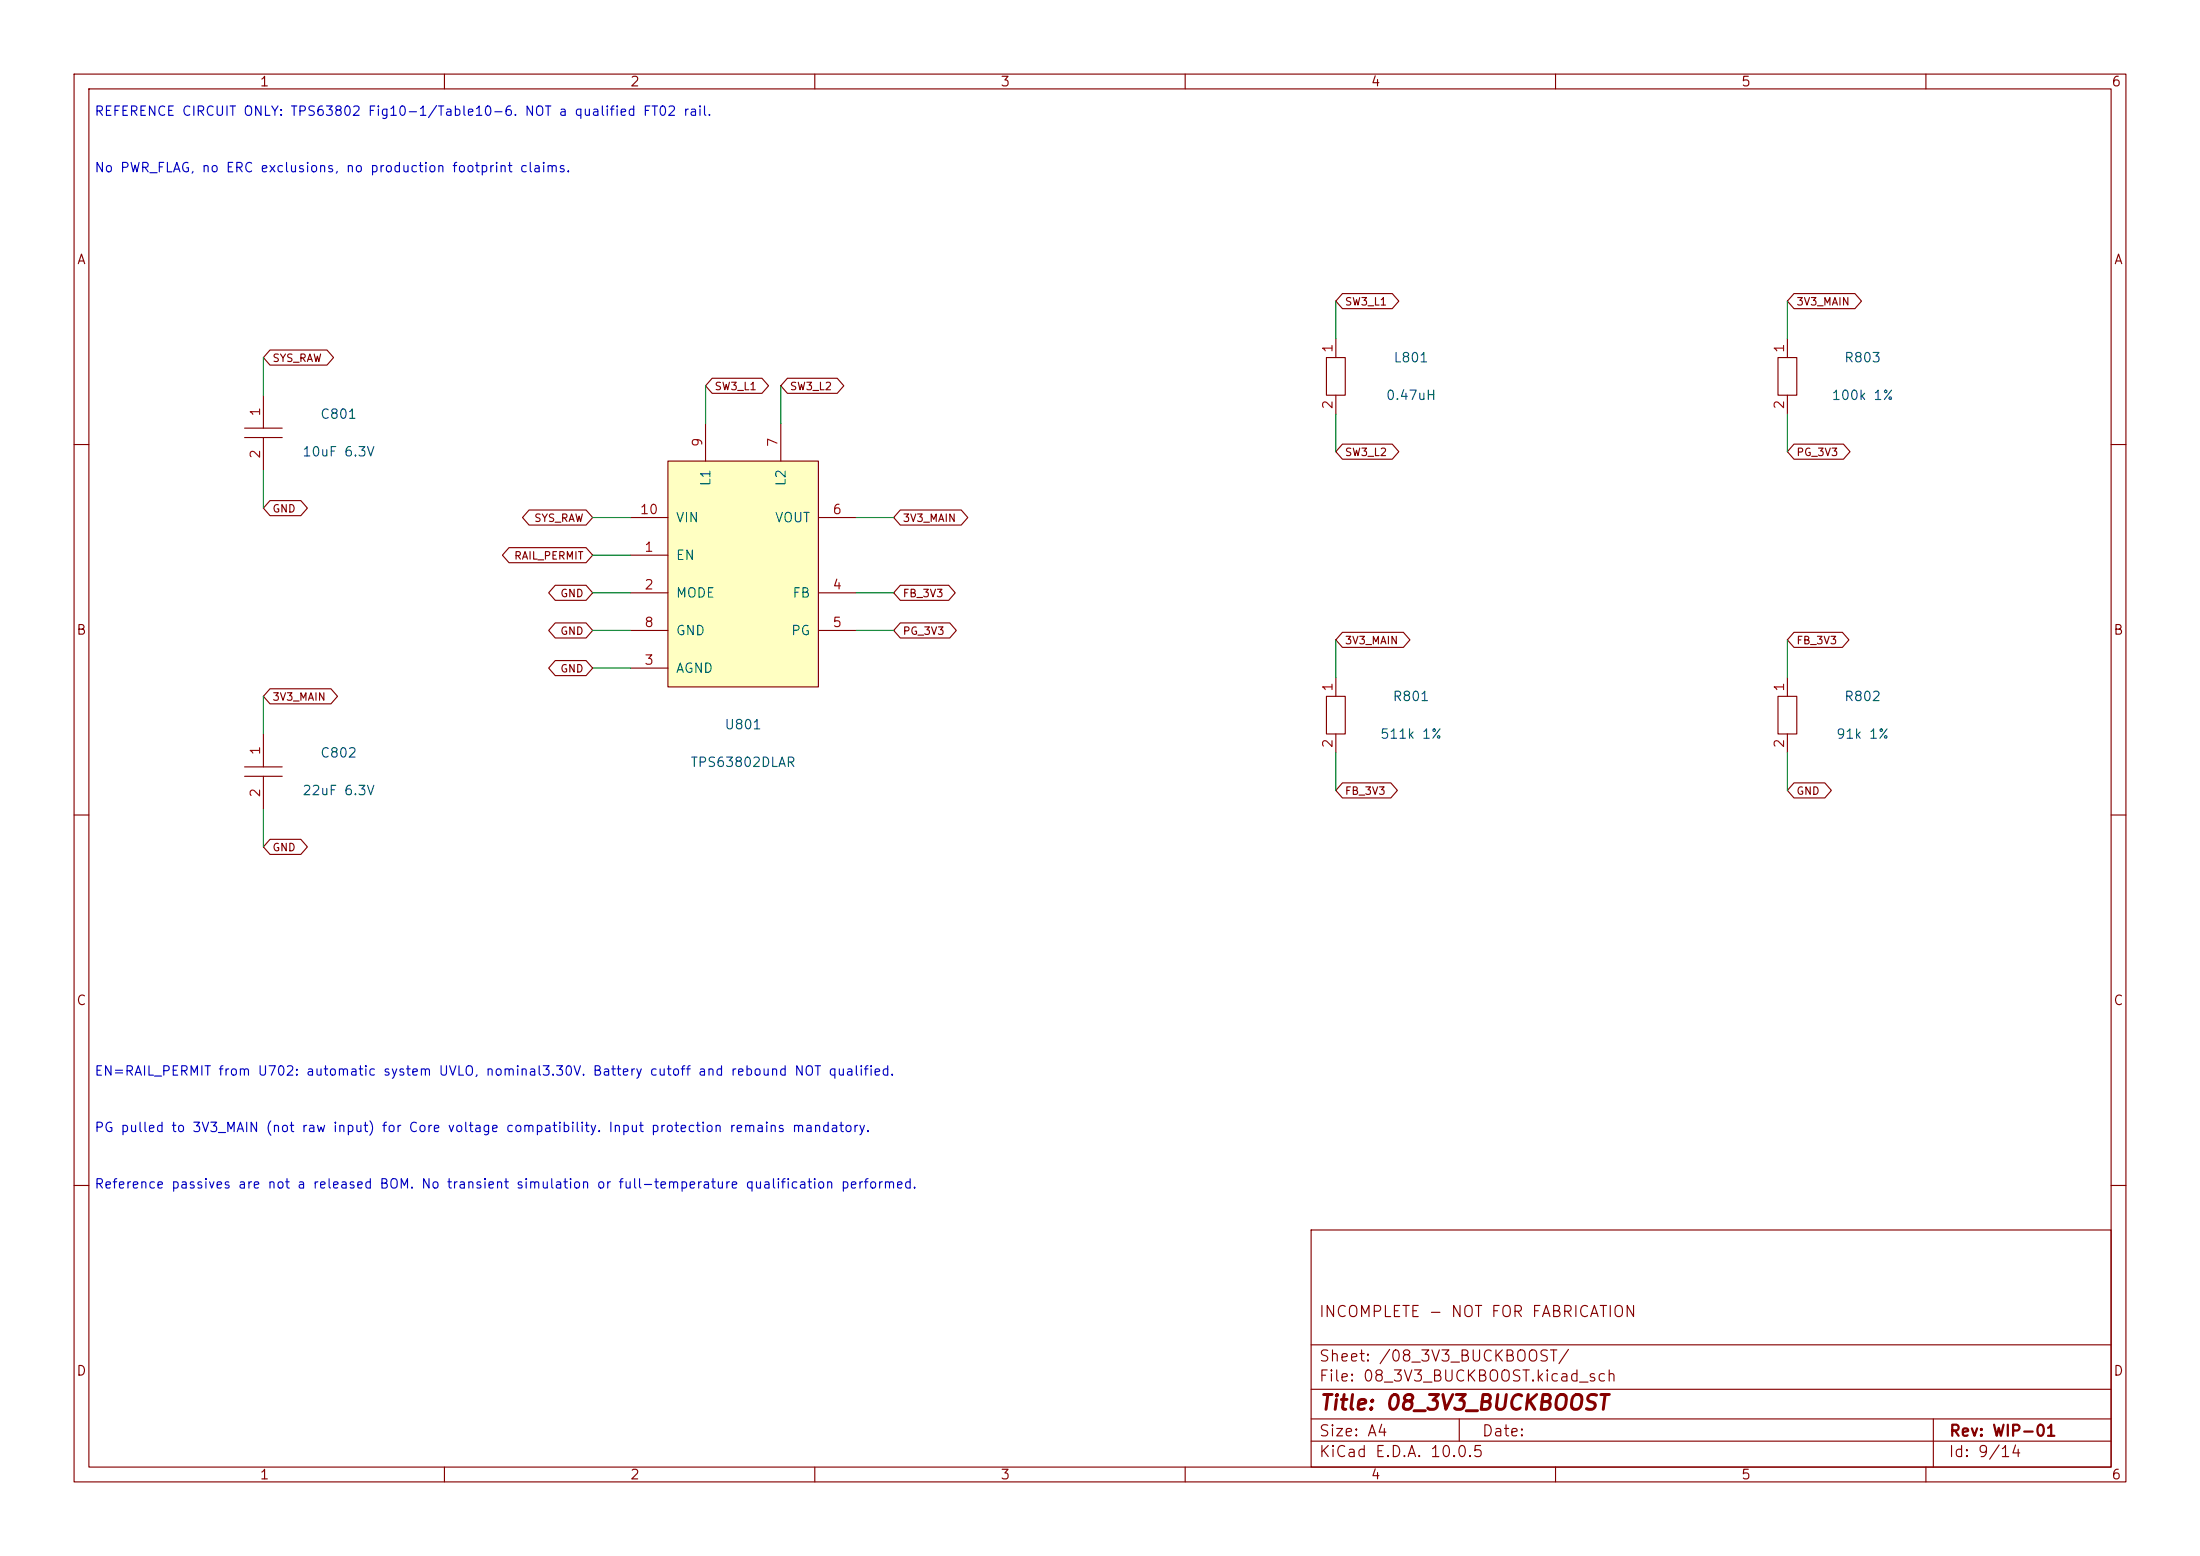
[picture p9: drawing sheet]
<svg xmlns="http://www.w3.org/2000/svg" width="297mm" height="210mm" viewBox="0 0 297 210" stroke-linecap="round" stroke-linejoin="round" font-family="sans-serif">
<g fill="none" stroke="#840000" stroke-width=".15">
<path d="M10 10h277v190h-277zM12 12h273v186h-273zM60 10v2M110 10v2M160 10v2M210 10v2M260 10v2M10 60h2M285 60h2M35.6 99.1v4.4M240 94h2.6v5.1h-2.6zM241.3 91.4v2.6"/>
<path d="M241.3 99.1v2.5M10 110h2M33 103.5h5.1M33 104.8h5.1M35.6 104.8v4.4M285 110h2M10 160h2M177 166h108v32h-108zM285 160h2M60 198v2M110 198v2M160 198v2"/>
<path d="M177 194.5h108M177 191.5h108M177 187.5h108M177 181.5h108M197 191.5v3M210 198v2M260 198v2M261 191.5v6.5"/>
</g>
<path d="M90.2 62.2h20.3v30.5h-20.3z" fill="#ffffc2"/>
<g fill="none" stroke="#840000" stroke-width=".15">
<path d="M181.2 39.6h6.8l.8 1-.8 1.1h-6.8l-.9-1.1zM242.2 39.6h8.2l.9 1-.9 1.1h-8.2l-.9-1.1zM33 57.8h5.1M33 59.1h5.1M35.6 53.3v4.5M35.6 59.1v4.4M36.4 47.2h7.7l.9 1.1-.9 1h-7.7l-.8-1zM95.2 57.2v5M96.1 51.1h6.8l.9 1-.9 1h-6.8l-.9-1zM105.4 57.2v5M106.3 51.1h6.7l.9 1-.9 1h-6.7l-.9-1zM179.1 48.3h2.5v5h-2.5z"/>
<path d="M180.3 45.7v2.6M180.3 53.3v2.6M181.2 59.9h6.8l.8 1.1-.8 1h-6.8l-.9-1zM240 48.3h2.6v5h-2.6zM241.3 45.7v2.6M241.3 53.3v2.6M242.2 59.9h6.7l.9 1.1-.9 1h-6.7l-.9-1zM36.4 67.6h4.2l.9 1-.9 1h-4.2l-.8-1zM68.7 73.9h10.4l.9 1-.9 1h-10.4l-.9-1zM71.4 68.8h7.7l.9 1.1-.9 1h-7.7l-.9-1zM75 79h4.1l.9 1-.9 1h-4.1l-.9-1zM85.1 74.9h5.1"/>
<path d="M85.1 69.9h5.1M90.2 62.2h20.3v30.5h-20.3zM110.5 69.9h5.1M121.5 68.8h8.3l.9 1.1-.9 1h-8.3l-.9-1zM121.5 79h6.6l.9 1-.9 1h-6.6l-.9-1zM36.4 93h8.3l.9 1-.9 1h-8.3l-.8-1zM75 89.2h4.1l.9 1-.9 1h-4.1l-.9-1zM75 84.1h4.1l.9 1-.9 1h-4.1l-.9-1zM85.1 80h5.1M85.1 90.2h5.1M85.1 85.1h5.1M110.5 80h5.1"/>
<path d="M110.5 85.1h5.1M121.5 84.1h6.7l.9 1-.9 1h-6.7l-.9-1zM179.1 94h2.5v5.1h-2.5zM180.3 91.4v2.6M180.3 99.1v2.5M181.2 85.3h8.3l.8 1.1-.8 1h-8.3l-.9-1zM242.2 85.3h6.5l.9 1.1-.9 1h-6.5l-.9-1zM36.4 113.3h4.2l.9 1-.9 1h-4.2l-.8-1zM181.2 105.7h6.6l.9 1-.9 1h-6.6l-.9-1zM242.2 105.7h4.2l.8 1-.8 1h-4.2l-.9-1z"/>
</g>
<g fill="none" stroke="#009600" stroke-width=".15">
<path d="M35.6 48.3v5M95.2 52.1v5.1M105.4 52.1v5.1M180.3 40.6v5.1M180.3 55.9v5.1M241.3 40.6v5.1M241.3 55.9v5.1M35.6 63.5v5.1M80 69.9h5.1M80 74.9h5.1M115.6 69.9h5M35.6 94v5.1"/>
<path d="M80 80h5.1M80 85.1h5.1M80 90.2h5.1M115.6 80h5M115.6 85.1h5M180.3 86.4v5M241.3 86.4v5M35.6 109.2v5.1M180.3 101.6v5.1M241.3 101.6v5.1"/>
</g>
<text font-size="2" fill="#840000" x="178" y="190.8">Title: 08_3V3_BUCKBOOST</text>
<g font-size="1.5" fill="#840000">
<text x="178" y="178.1">INCOMPLETE - NOT FOR FABRICATION</text>
<text x="178" y="184.1">Sheet: /08_3V3_BUCKBOOST/</text>
<text x="178" y="186.8">File: 08_3V3_BUCKBOOST.kicad_sch</text>
<text x="178" y="197">KiCad E.D.A. 10.0.5</text>
<text x="178" y="194.2">Size: A4</text>
<text x="200" y="194.2">Date:</text>
<text x="263" y="197">Id: 9/14</text>
<text x="263" y="194.2">Rev: WIP-01</text>
</g>
<g font-size="1.3" fill="#840000">
<text x="35" y="12">1</text>
<text x="85" y="12">2</text>
<text x="135" y="12">3</text>
<text x="185" y="12">4</text>
<text x="235" y="12">5</text>
<text x="285" y="12">6</text>
<text x="10.3" y="36">A</text>
<text x="285.3" y="36">A</text>
<text x="10.2" y="86">B</text>
<text x="285.2" y="86">B</text>
<text x="10.2" y="136">C</text>
<text x="285.2" y="136">C</text>
<text x="10.2" y="186">D</text>
<text x="285.2" y="186">D</text>
<text x="35" y="200">1</text>
<text x="85" y="200">2</text>
<text x="135" y="200">3</text>
<text x="185" y="200">4</text>
<text x="235" y="200">5</text>
<text x="285" y="200">6</text>
</g>
<g font-size="1.3" fill="#0000c2">
<text x="12.7" y="16">REFERENCE CIRCUIT ONLY: TPS63802 Fig10-1/Table10-6. NOT a qualified FT02 rail.</text>
<text x="12.7" y="23.6">No PWR_FLAG, no ERC exclusions, no production footprint claims.</text>
<text x="12.7" y="145.5">EN=RAIL_PERMIT from U702: automatic system UVLO, nominal3.30V. Battery cutoff and rebound NOT qualified.</text>
<text x="12.7" y="153.1">PG pulled to 3V3_MAIN (not raw input) for Core voltage compatibility. Input protection remains mandatory.</text>
<text x="12.7" y="160.7">Reference passives are not a released BOM. No transient simulation or full-temperature qualification performed.</text>
</g>
<g font-size="1.3" fill="#a90000">
<text x="180.2" y="47.7" transform="rotate(-90 180.2 47.7)">1</text>
<text x="241.2" y="47.7" transform="rotate(-90 241.2 47.7)">1</text>
<text x="35.4" y="56.3" transform="rotate(-90 35.4 56.3)">1</text>
<text x="180.2" y="55.3" transform="rotate(-90 180.2 55.3)">2</text>
<text x="241.2" y="55.3" transform="rotate(-90 241.2 55.3)">2</text>
<text x="35.4" y="62" transform="rotate(-90 35.4 62)">2</text>
<text x="95.1" y="60.4" transform="rotate(-90 95.1 60.4)">9</text>
<text x="105.3" y="60.4" transform="rotate(-90 105.3 60.4)">7</text>
<text x="86.3" y="69.7">10</text>
<text x="112.3" y="69.7">6</text>
<text x="86.9" y="74.8">1</text>
<text x="86.9" y="79.9">2</text>
<text x="112.3" y="79.9">4</text>
<text x="86.9" y="85">8</text>
<text x="112.3" y="85">5</text>
<text x="86.9" y="90">3</text>
<text x="180.2" y="93.4" transform="rotate(-90 180.2 93.4)">1</text>
<text x="241.2" y="93.4" transform="rotate(-90 241.2 93.4)">1</text>
<text x="180.2" y="101.1" transform="rotate(-90 180.2 101.1)">2</text>
<text x="241.2" y="101.1" transform="rotate(-90 241.2 101.1)">2</text>
<text x="35.4" y="107.7" transform="rotate(-90 35.4 107.7)">2</text>
<text x="35.4" y="102" transform="rotate(-90 35.4 102)">1</text>
</g>
<g font-size="1.3" fill="#006464">
<text x="188" y="49.2">L801</text>
<text x="248.9" y="49.2">R803</text>
<text x="43.1" y="56.8">C801</text>
<text x="187" y="54.3">0.47uH</text>
<text x="247.2" y="54.3">100k 1%</text>
<text x="40.7" y="61.9">10uF 6.3V</text>
<text x="96.2" y="65.7" transform="rotate(-90 96.2 65.7)">L1</text>
<text x="106.4" y="65.7" transform="rotate(-90 106.4 65.7)">L2</text>
<text x="91.2" y="70.8">VIN</text>
<text x="104.5" y="70.8">VOUT</text>
<text x="91.2" y="75.9">EN</text>
<text x="91.2" y="81">MODE</text>
<text x="106.9" y="81">FB</text>
<text x="91.2" y="86.1">GND</text>
<text x="106.7" y="86.1">PG</text>
<text x="91.2" y="91.1">AGND</text>
<text x="187.9" y="94.9">R801</text>
<text x="248.9" y="94.9">R802</text>
<text x="97.7" y="98.8">U801</text>
<text x="186.2" y="100">511k 1%</text>
<text x="247.8" y="100">91k 1%</text>
<text x="40.7" y="107.6">22uF 6.3V</text>
<text x="43.1" y="102.6">C802</text>
<text x="93.1" y="103.8">TPS63802DLAR</text>
</g>
<g font-size="1" fill="#840000">
<text x="181.5" y="41.5">SW3_L1</text>
<text x="242.4" y="41.5">3V3_MAIN</text>
<text x="36.7" y="49.1">SYS_RAW</text>
<text x="96.4" y="52.9">SW3_L1</text>
<text x="106.6" y="52.9">SW3_L2</text>
<text x="181.5" y="61.8">SW3_L2</text>
<text x="242.4" y="61.8">PG_3V3</text>
<text x="36.7" y="69.4">GND</text>
<text x="72" y="70.7">SYS_RAW</text>
<text x="121.8" y="70.7">3V3_MAIN</text>
<text x="69.3" y="75.8">RAIL_PERMIT</text>
<text x="75.6" y="80.9">GND</text>
<text x="121.8" y="80.9">FB_3V3</text>
<text x="75.6" y="85.9">GND</text>
<text x="121.8" y="85.9">PG_3V3</text>
<text x="181.5" y="87.2">3V3_MAIN</text>
<text x="242.4" y="87.2">FB_3V3</text>
<text x="36.7" y="94.8">3V3_MAIN</text>
<text x="75.6" y="91">GND</text>
<text x="181.5" y="107.5">FB_3V3</text>
<text x="242.4" y="107.5">GND</text>
<text x="36.7" y="115.1">GND</text>
</g>
</svg>
